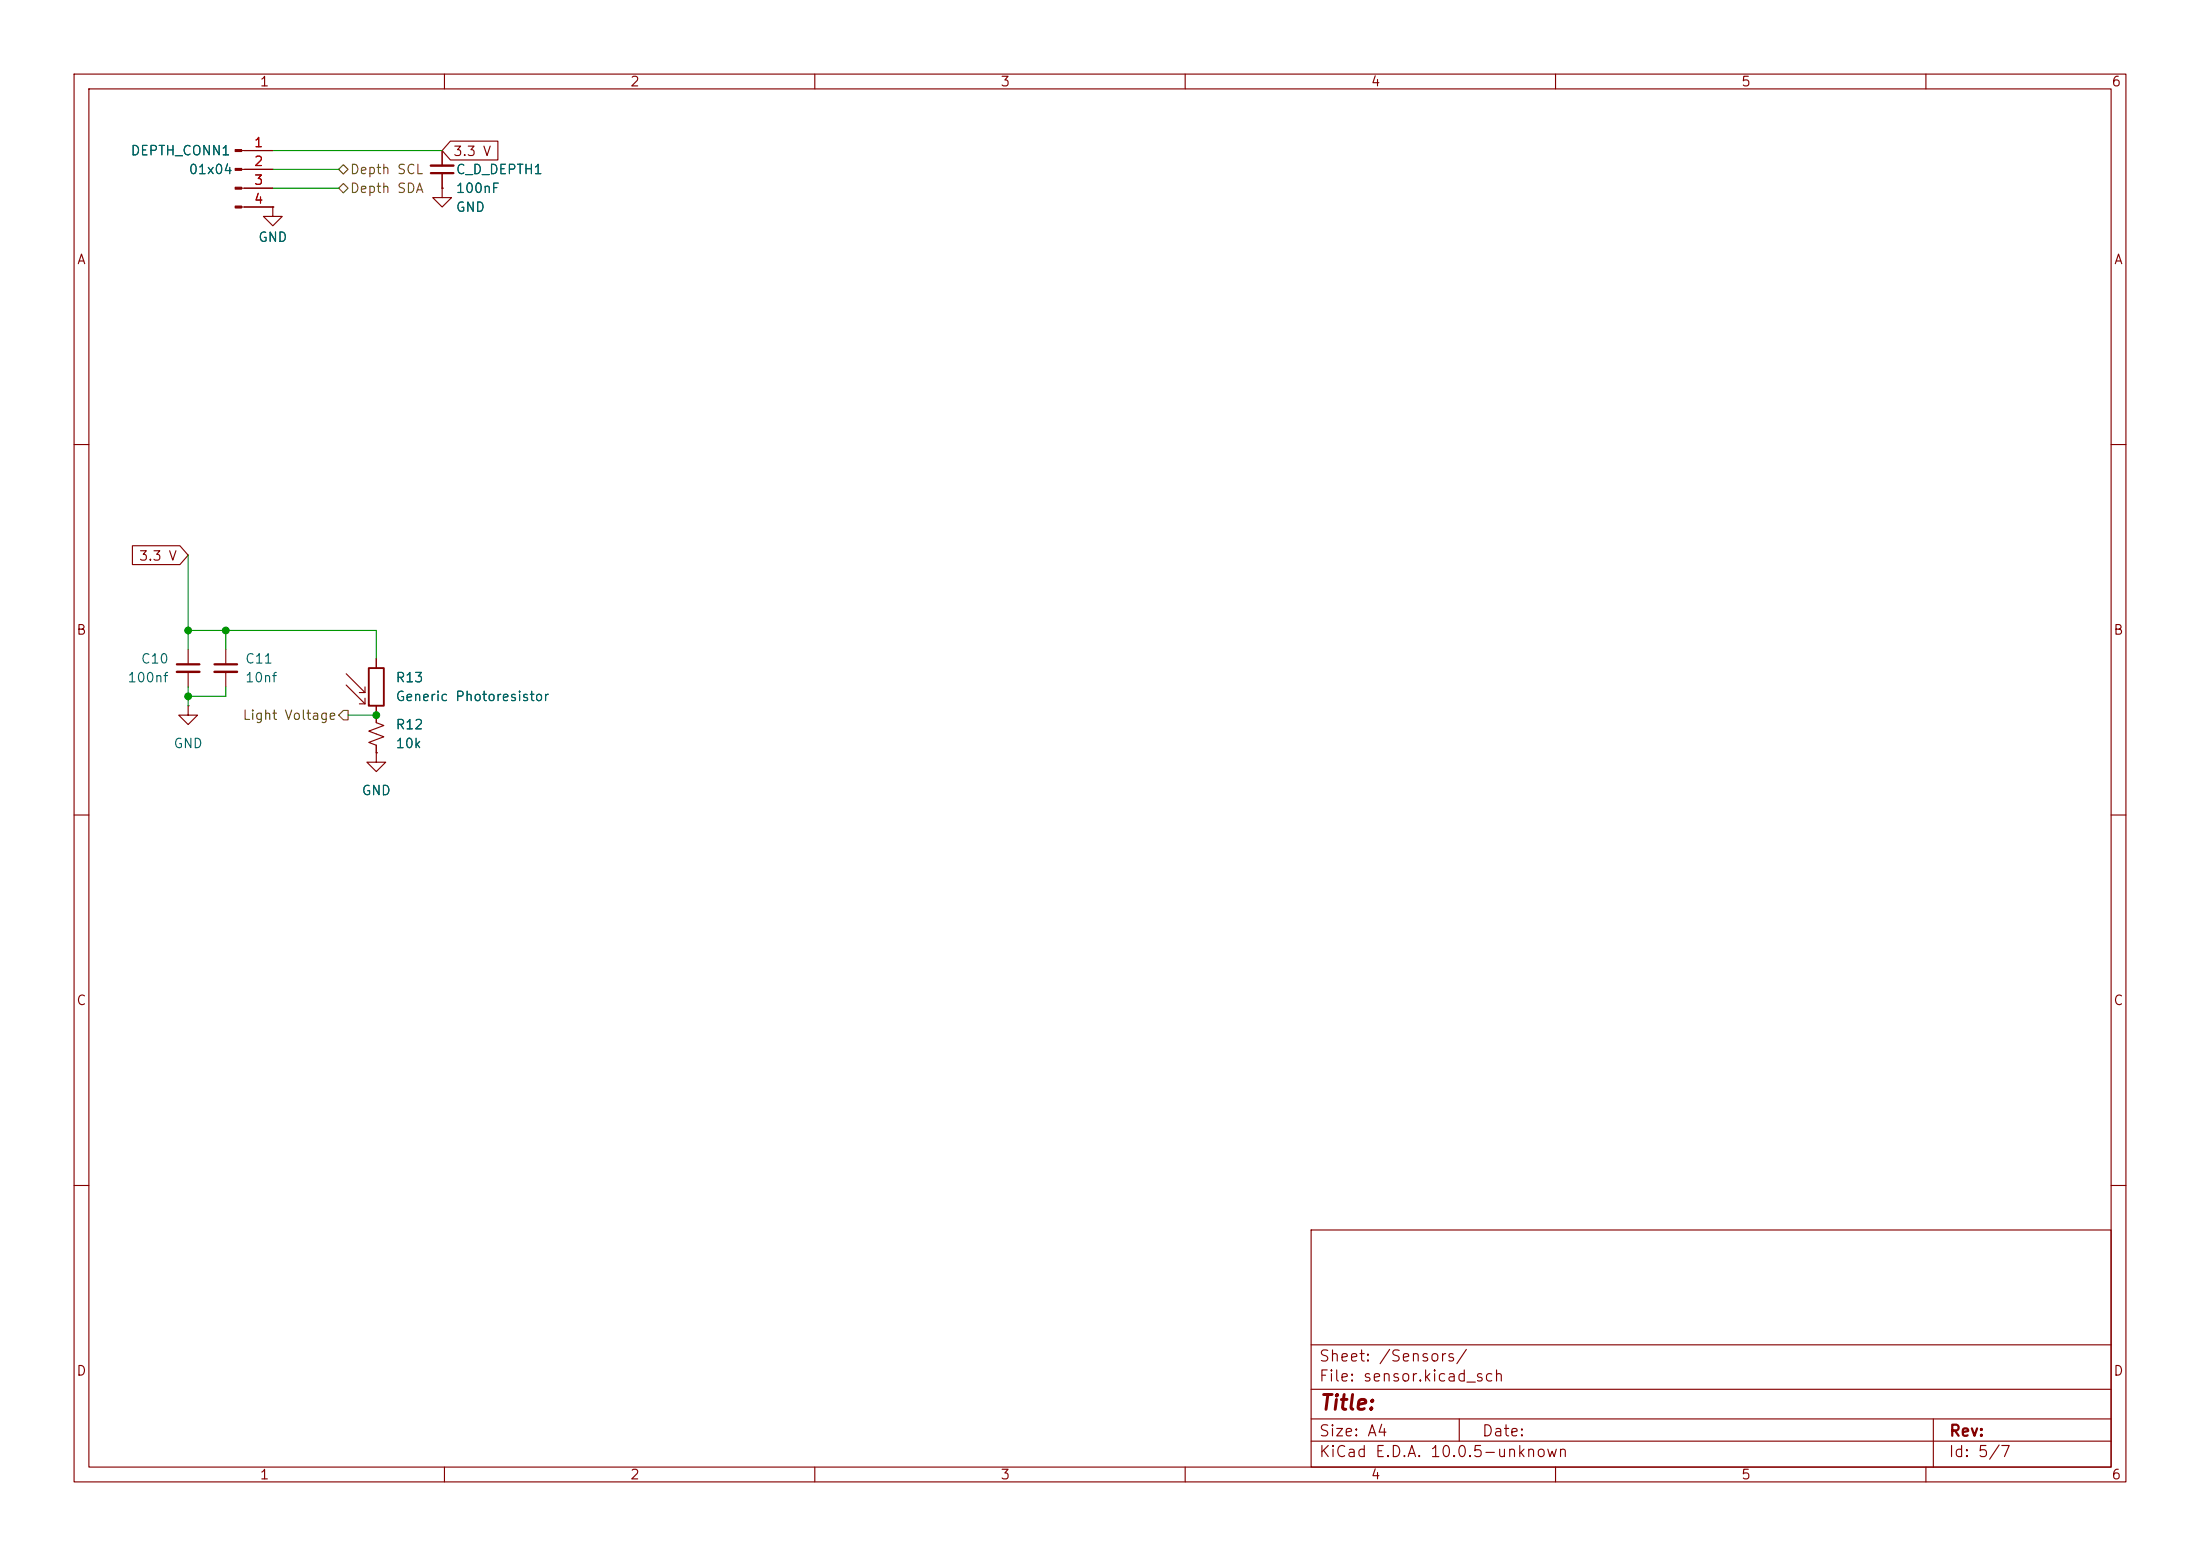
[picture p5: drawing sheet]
(kicad_sch
 (version 20260306)
 (generator "eeschema")
 (generator_version "10.0")
 (paper "A4")
 (lib_symbols
  (symbol "Connector:Conn_01x04_Pin"
   (pin_names
    (offset 1.016) (hide yes)) (exclude_from_sim no) (in_bom yes) (on_board yes)
   (in_pos_files yes)
   (duplicate_pin_numbers_are_jumpers no)
   (property "Reference" "J" (at 0 5.08 0) (show_name no) (do_not_autoplace no) (effects (font (size 1.27 1.27))))
   (property "Value" "Conn_01x04_Pin" (at 0 -7.62 0) (show_name no) (do_not_autoplace no) (effects (font (size 1.27 1.27))))
   (property "Footprint" "" (at 0 0 0) (show_name no) (do_not_autoplace no) (hide yes) (effects (font (size 1.27 1.27))))
   (property "Datasheet" "" (at 0 0 0) (show_name no) (do_not_autoplace no) (hide yes) (effects (font (size 1.27 1.27))))
   (property "Description" "Generic connector, single row, 01x04, script generated" (at 0 0 0) (show_name no) (do_not_autoplace no) (hide yes) (effects (font (size 1.27 1.27))))
   (property "ki_locked" "" (at 0 0 0) (show_name no) (do_not_autoplace no) (effects (font (size 1.27 1.27))))
   (symbol "Conn_01x04_Pin_1_1"
    (rectangle (start 0.8636 2.667) (end 0 2.413) (stroke (width 0.1524) (type default)) (fill (type outline)))
    (rectangle (start 0.8636 0.127) (end 0 -0.127) (stroke (width 0.1524) (type default)) (fill (type outline)))
    (rectangle (start 0.8636 -2.413) (end 0 -2.667) (stroke (width 0.1524) (type default)) (fill (type outline)))
    (rectangle (start 0.8636 -4.953) (end 0 -5.207) (stroke (width 0.1524) (type default)) (fill (type outline)))
    (polyline (pts (xy 1.27 2.54) (xy 0.8636 2.54)) (stroke (width 0.1524) (type default)) (fill (type none)))
    (polyline (pts (xy 1.27 0) (xy 0.8636 0)) (stroke (width 0.1524) (type default)) (fill (type none)))
    (polyline (pts (xy 1.27 -2.54) (xy 0.8636 -2.54)) (stroke (width 0.1524) (type default)) (fill (type none)))
    (polyline (pts (xy 1.27 -5.08) (xy 0.8636 -5.08)) (stroke (width 0.1524) (type default)) (fill (type none)))
    (pin passive line (at 5.08 2.54 180) (length 3.81) (name "Pin_1" (effects (font (size 1.27 1.27)))) (number "1" (effects (font (size 1.27 1.27)))))
    (pin passive line (at 5.08 0 180) (length 3.81) (name "Pin_2" (effects (font (size 1.27 1.27)))) (number "2" (effects (font (size 1.27 1.27)))))
    (pin passive line (at 5.08 -2.54 180) (length 3.81) (name "Pin_3" (effects (font (size 1.27 1.27)))) (number "3" (effects (font (size 1.27 1.27)))))
    (pin passive line (at 5.08 -5.08 180) (length 3.81) (name "Pin_4" (effects (font (size 1.27 1.27)))) (number "4" (effects (font (size 1.27 1.27))))))
   (embedded_fonts no))
  (symbol "Device:C_Small"
   (pin_numbers (hide yes))
   (pin_names
    (offset 0.254) (hide yes)) (exclude_from_sim no) (in_bom yes) (on_board yes)
   (in_pos_files yes)
   (duplicate_pin_numbers_are_jumpers no)
   (property "Reference" "C" (at 0.254 1.778 0) (show_name no) (do_not_autoplace no) (effects (font (size 1.27 1.27)) (justify left)))
   (property "Value" "C_Small" (at 0.254 -2.032 0) (show_name no) (do_not_autoplace no) (effects (font (size 1.27 1.27)) (justify left)))
   (property "Footprint" "" (at 0 0 0) (show_name no) (do_not_autoplace no) (hide yes) (effects (font (size 1.27 1.27))))
   (property "Datasheet" "" (at 0 0 0) (show_name no) (do_not_autoplace no) (hide yes) (effects (font (size 1.27 1.27))))
   (property "Description" "Unpolarized capacitor, small symbol" (at 0 0 0) (show_name no) (do_not_autoplace no) (hide yes) (effects (font (size 1.27 1.27))))
   (symbol "C_Small_0_1"
    (polyline (pts (xy -1.524 0.508) (xy 1.524 0.508)) (stroke (width 0.3048) (type default)) (fill (type none)))
    (polyline (pts (xy -1.524 -0.508) (xy 1.524 -0.508)) (stroke (width 0.3302) (type default)) (fill (type none))))
   (symbol "C_Small_1_1"
    (pin passive line (at 0 2.54 270) (length 2.032) (name "" (effects (font (size 1.27 1.27)))) (number "1" (effects (font (size 1.27 1.27)))))
    (pin passive line (at 0 -2.54 90) (length 2.032) (name "" (effects (font (size 1.27 1.27)))) (number "2" (effects (font (size 1.27 1.27))))))
   (embedded_fonts no))
  (symbol "Device:R_Photo"
   (pin_numbers (hide yes))
   (pin_names
    (offset 0)) (exclude_from_sim no) (in_bom yes) (on_board yes)
   (in_pos_files yes)
   (duplicate_pin_numbers_are_jumpers no)
   (property "Reference" "R" (at 1.27 1.27 0) (show_name no) (do_not_autoplace no) (effects (font (size 1.27 1.27)) (justify left)))
   (property "Value" "R_Photo" (at 1.27 0 0) (show_name no) (do_not_autoplace no) (effects (font (size 1.27 1.27)) (justify left top)))
   (property "Footprint" "" (at 1.27 -6.35 90) (show_name no) (do_not_autoplace no) (hide yes) (effects (font (size 1.27 1.27)) (justify left)))
   (property "Datasheet" "" (at 0 -1.27 0) (show_name no) (do_not_autoplace no) (hide yes) (effects (font (size 1.27 1.27))))
   (property "Description" "Photoresistor" (at 0 0 0) (show_name no) (do_not_autoplace no) (hide yes) (effects (font (size 1.27 1.27))))
   (symbol "R_Photo_0_1"
    (polyline (pts (xy -1.524 -0.762) (xy -4.064 1.778)) (stroke (width 0) (type default)) (fill (type none)))
    (polyline (pts (xy -1.524 -0.762) (xy -2.286 -0.762)) (stroke (width 0) (type default)) (fill (type none)))
    (polyline (pts (xy -1.524 -0.762) (xy -1.524 0)) (stroke (width 0) (type default)) (fill (type none)))
    (polyline (pts (xy -1.524 -2.286) (xy -4.064 0.254)) (stroke (width 0) (type default)) (fill (type none)))
    (polyline (pts (xy -1.524 -2.286) (xy -2.286 -2.286)) (stroke (width 0) (type default)) (fill (type none)))
    (polyline (pts (xy -1.524 -2.286) (xy -1.524 -1.524)) (stroke (width 0) (type default)) (fill (type none)))
    (rectangle (start -1.016 2.54) (end 1.016 -2.54) (stroke (width 0.254) (type default)) (fill (type none))))
   (symbol "R_Photo_1_1"
    (pin passive line (at 0 3.81 270) (length 1.27) (name "" (effects (font (size 1.27 1.27)))) (number "1" (effects (font (size 1.27 1.27)))))
    (pin passive line (at 0 -3.81 90) (length 1.27) (name "" (effects (font (size 1.27 1.27)))) (number "2" (effects (font (size 1.27 1.27))))))
   (embedded_fonts no))
  (symbol "Device:R_Small_US"
   (pin_numbers (hide yes))
   (pin_names
    (offset 0.254) (hide yes)) (exclude_from_sim no) (in_bom yes) (on_board yes)
   (in_pos_files yes)
   (duplicate_pin_numbers_are_jumpers no)
   (property "Reference" "R" (at 0.762 0.508 0) (show_name no) (do_not_autoplace no) (effects (font (size 1.27 1.27)) (justify left)))
   (property "Value" "R_Small_US" (at 0.762 -1.016 0) (show_name no) (do_not_autoplace no) (effects (font (size 1.27 1.27)) (justify left)))
   (property "Footprint" "" (at 0 0 0) (show_name no) (do_not_autoplace no) (hide yes) (effects (font (size 1.27 1.27))))
   (property "Datasheet" "" (at 0 0 0) (show_name no) (do_not_autoplace no) (hide yes) (effects (font (size 1.27 1.27))))
   (property "Description" "Resistor, small US symbol" (at 0 0 0) (show_name no) (do_not_autoplace no) (hide yes) (effects (font (size 1.27 1.27))))
   (symbol "R_Small_US_1_1"
    (polyline (pts (xy 0 1.524) (xy 1.016 1.143) (xy 0 0.762) (xy -1.016 0.381) (xy 0 0)) (stroke (width 0) (type default)) (fill (type none)))
    (polyline (pts (xy 0 0) (xy 1.016 -0.381) (xy 0 -0.762) (xy -1.016 -1.143) (xy 0 -1.524)) (stroke (width 0) (type default)) (fill (type none)))
    (pin passive line (at 0 2.54 270) (length 1.016) (name "" (effects (font (size 1.27 1.27)))) (number "1" (effects (font (size 1.27 1.27)))))
    (pin passive line (at 0 -2.54 90) (length 1.016) (name "" (effects (font (size 1.27 1.27)))) (number "2" (effects (font (size 1.27 1.27))))))
   (embedded_fonts no))
  (symbol "power:GND"
   (power global)
   (pin_numbers (hide yes))
   (pin_names
    (offset 0) (hide yes)) (exclude_from_sim no) (in_bom yes) (on_board yes)
   (in_pos_files yes)
   (duplicate_pin_numbers_are_jumpers no)
   (property "Reference" "#PWR" (at 0 -6.35 0) (show_name no) (do_not_autoplace no) (hide yes) (effects (font (size 1.27 1.27))))
   (property "Value" "GND" (at 0 -3.81 0) (show_name no) (do_not_autoplace no) (effects (font (size 1.27 1.27))))
   (property "Footprint" "" (at 0 0 0) (show_name no) (do_not_autoplace no) (hide yes) (effects (font (size 1.27 1.27))))
   (property "Datasheet" "" (at 0 0 0) (show_name no) (do_not_autoplace no) (hide yes) (effects (font (size 1.27 1.27))))
   (property "Description" "Power symbol creates a global label with name \"GND\" , ground" (at 0 0 0) (show_name no) (do_not_autoplace no) (hide yes) (effects (font (size 1.27 1.27))))
   (symbol "GND_0_1"
    (polyline (pts (xy 0 0) (xy 0 -1.27) (xy 1.27 -1.27) (xy 0 -2.54) (xy -1.27 -1.27) (xy 0 -1.27)) (stroke (width 0) (type default)) (fill (type none))))
   (symbol "GND_1_1"
    (pin power_in line (at 0 0 270) (length 0) (name "" (effects (font (size 1.27 1.27)))) (number "1" (effects (font (size 1.27 1.27))))))
   (embedded_fonts no)))
 (junction
  (at 30.48 85.09)
  (diameter 0)
  (color 0 0 0 0))
 (junction
  (at 25.4 85.09)
  (diameter 0)
  (color 0 0 0 0))
 (junction
  (at 50.8 96.52)
  (diameter 0)
  (color 0 0 0 0))
 (junction
  (at 25.4 93.98)
  (diameter 0)
  (color 0 0 0 0))
 (wire
  (pts (xy 59.69 20.32) (xy 36.83 20.32))
  (stroke (width 0) (type default)))
 (wire
  (pts (xy 25.4 85.09) (xy 30.48 85.09))
  (stroke (width 0) (type default)))
 (wire
  (pts (xy 36.83 22.86) (xy 45.72 22.86))
  (stroke (width 0) (type default)))
 (wire
  (pts (xy 25.4 93.98) (xy 25.4 95.25))
  (stroke (width 0) (type default)))
 (wire
  (pts (xy 50.8 85.09) (xy 30.48 85.09))
  (stroke (width 0) (type default)))
 (wire
  (pts (xy 30.48 85.09) (xy 30.48 87.63))
  (stroke (width 0) (type default)))
 (wire
  (pts (xy 36.83 25.4) (xy 45.72 25.4))
  (stroke (width 0) (type default)))
 (wire
  (pts (xy 50.8 85.09) (xy 50.8 88.9))
  (stroke (width 0) (type default)))
 (wire
  (pts (xy 30.48 93.98) (xy 30.48 92.71))
  (stroke (width 0) (type default)))
 (wire
  (pts (xy 25.4 93.98) (xy 30.48 93.98))
  (stroke (width 0) (type default)))
 (wire
  (pts (xy 25.4 74.93) (xy 25.4 85.09))
  (stroke (width 0) (type default)))
 (wire
  (pts (xy 25.4 85.09) (xy 25.4 87.63))
  (stroke (width 0) (type default)))
 (wire
  (pts (xy 25.4 93.98) (xy 25.4 92.71))
  (stroke (width 0) (type default)))
 (wire
  (pts (xy 46.99 96.52) (xy 50.8 96.52))
  (stroke (width 0) (type default)))
 (global_label "3.3 V"
  (shape input)
  (at 59.69 20.32 0)
  (fields_autoplaced yes)
  (effects (font (size 1.27 1.27)) (justify left))
  (property "Intersheetrefs" "${INTERSHEET_REFS}" (at 67.7552 20.32 0) (hide yes) (show_name no) (do_not_autoplace no) (effects (font (size 1.27 1.27)) (justify left))))
 (global_label "3.3 V"
  (shape input)
  (at 25.4 74.93 180)
  (fields_autoplaced yes)
  (effects (font (size 1.27 1.27)) (justify right))
  (property "Intersheetrefs" "${INTERSHEET_REFS}" (at 17.3348 74.93 0) (hide yes) (show_name no) (do_not_autoplace no) (effects (font (size 1.27 1.27)) (justify right))))
 (hierarchical_label "Depth SCL"
  (shape bidirectional)
  (at 45.72 22.86 0)
  (effects (font (size 1.27 1.27)) (justify left)))
 (hierarchical_label "Depth SDA"
  (shape bidirectional)
  (at 45.72 25.4 0)
  (effects (font (size 1.27 1.27)) (justify left)))
 (hierarchical_label "Light Voltage"
  (shape output)
  (at 46.99 96.52 180)
  (effects (font (size 1.27 1.27)) (justify right)))
 (symbol
  (lib_id "Device:R_Photo")
  (at 50.8 92.71 0)
  (unit 1)
  (body_style 1)
  (exclude_from_sim no)
  (in_bom yes)
  (on_board yes)
  (in_pos_files yes)
  (dnp no)
  (fields_autoplaced yes)
  (property "Reference" "R13" (at 53.34 91.4399 0) (show_name no) (do_not_autoplace no) (effects (font (size 1.27 1.27)) (justify left)))
  (property "Value" "Generic Photoresistor" (at 53.34 93.9799 0) (show_name no) (do_not_autoplace no) (effects (font (size 1.27 1.27)) (justify left)))
  (property "Footprint" "Resistor_SMD:R_1206_3216Metric_Pad1.30x1.75mm_HandSolder" (at 52.07 99.06 90) (hide yes) (show_name no) (do_not_autoplace no) (effects (font (size 1.27 1.27)) (justify left)))
  (property "Datasheet" "" (at 50.8 93.98 0) (hide yes) (show_name no) (do_not_autoplace no) (effects (font (size 1.27 1.27))))
  (property "Description" "Photoresistor" (at 50.8 92.71 0) (hide yes) (show_name no) (do_not_autoplace no) (effects (font (size 1.27 1.27))))
  (pin "1")
  (pin "2"))
 (symbol
  (lib_id "power:GND")
  (at 50.8 101.6 0)
  (unit 1)
  (body_style 1)
  (exclude_from_sim no)
  (in_bom yes)
  (on_board yes)
  (in_pos_files yes)
  (dnp no)
  (fields_autoplaced yes)
  (property "Reference" "#PWR028" (at 50.8 107.95 0) (hide yes) (show_name no) (do_not_autoplace no) (effects (font (size 1.27 1.27))))
  (property "Value" "GND" (at 50.8 106.68 0) (show_name no) (do_not_autoplace no) (effects (font (size 1.27 1.27))))
  (property "Footprint" "" (at 50.8 101.6 0) (hide yes) (show_name no) (do_not_autoplace no) (effects (font (size 1.27 1.27))))
  (property "Datasheet" "" (at 50.8 101.6 0) (hide yes) (show_name no) (do_not_autoplace no) (effects (font (size 1.27 1.27))))
  (property "Description" "Power symbol creates a global label with name \"GND\" , ground" (at 50.8 101.6 0) (hide yes) (show_name no) (do_not_autoplace no) (effects (font (size 1.27 1.27))))
  (pin "1"))
 (symbol
  (lib_id "power:GND")
  (at 36.83 27.94 0)
  (unit 1)
  (body_style 1)
  (exclude_from_sim no)
  (in_bom yes)
  (on_board yes)
  (in_pos_files yes)
  (dnp no)
  (property "Reference" "#PWR016" (at 36.83 34.29 0) (hide yes) (show_name no) (do_not_autoplace no) (effects (font (size 1.27 1.27))))
  (property "Value" "GND" (at 36.83 32.004 0) (show_name no) (do_not_autoplace no) (effects (font (size 1.27 1.27))))
  (property "Footprint" "" (at 36.83 27.94 0) (hide yes) (show_name no) (do_not_autoplace no) (effects (font (size 1.27 1.27))))
  (property "Datasheet" "" (at 36.83 27.94 0) (hide yes) (show_name no) (do_not_autoplace no) (effects (font (size 1.27 1.27))))
  (property "Description" "Power symbol creates a global label with name \"GND\" , ground" (at 36.83 27.94 0) (hide yes) (show_name no) (do_not_autoplace no) (effects (font (size 1.27 1.27))))
  (pin "1"))
 (symbol
  (lib_id "Device:C_Small")
  (at 25.4 90.17 0)
  (mirror y)
  (unit 1)
  (body_style 1)
  (exclude_from_sim no)
  (in_bom yes)
  (on_board yes)
  (in_pos_files yes)
  (dnp no)
  (property "Reference" "C10" (at 22.86 88.9062 0) (show_name no) (do_not_autoplace no) (effects (font (size 1.27 1.27)) (justify left)))
  (property "Value" "100nf" (at 22.86 91.4462 0) (show_name no) (do_not_autoplace no) (effects (font (size 1.27 1.27)) (justify left)))
  (property "Footprint" "Capacitor_SMD:C_0603_1608Metric_Pad1.08x0.95mm_HandSolder" (at 25.4 90.17 0) (hide yes) (show_name no) (do_not_autoplace no) (effects (font (size 1.27 1.27))))
  (property "Datasheet" "" (at 25.4 90.17 0) (hide yes) (show_name no) (do_not_autoplace no) (effects (font (size 1.27 1.27))))
  (property "Description" "Unpolarized capacitor, small symbol" (at 25.4 90.17 0) (hide yes) (show_name no) (do_not_autoplace no) (effects (font (size 1.27 1.27))))
  (pin "1")
  (pin "2"))
 (symbol
  (lib_id "power:GND")
  (at 25.4 95.25 0)
  (unit 1)
  (body_style 1)
  (exclude_from_sim no)
  (in_bom yes)
  (on_board yes)
  (in_pos_files yes)
  (dnp no)
  (fields_autoplaced yes)
  (property "Reference" "#PWR035" (at 25.4 101.6 0) (hide yes) (show_name no) (do_not_autoplace no) (effects (font (size 1.27 1.27))))
  (property "Value" "GND" (at 25.4 100.33 0) (show_name no) (do_not_autoplace no) (effects (font (size 1.27 1.27))))
  (property "Footprint" "" (at 25.4 95.25 0) (hide yes) (show_name no) (do_not_autoplace no) (effects (font (size 1.27 1.27))))
  (property "Datasheet" "" (at 25.4 95.25 0) (hide yes) (show_name no) (do_not_autoplace no) (effects (font (size 1.27 1.27))))
  (property "Description" "Power symbol creates a global label with name \"GND\" , ground" (at 25.4 95.25 0) (hide yes) (show_name no) (do_not_autoplace no) (effects (font (size 1.27 1.27))))
  (pin "1"))
 (symbol
  (lib_id "Connector:Conn_01x04_Pin")
  (at 31.75 22.86 0)
  (unit 1)
  (body_style 1)
  (exclude_from_sim no)
  (in_bom yes)
  (on_board yes)
  (in_pos_files yes)
  (dnp no)
  (property "Reference" "DEPTH_CONN1" (at 24.384 20.32 0) (show_name no) (do_not_autoplace no) (effects (font (size 1.27 1.27))))
  (property "Value" "01x04" (at 28.448 22.86 0) (show_name no) (do_not_autoplace no) (effects (font (size 1.27 1.27))))
  (property "Footprint" "Connector_Hirose:Hirose_DF13-04P-1.25DS_1x04_P1.25mm_Horizontal" (at 32.385 17.78 0) (hide yes) (show_name no) (do_not_autoplace no) (effects (font (size 1.27 1.27))))
  (property "Datasheet" "" (at 31.75 22.86 0) (hide yes) (show_name no) (do_not_autoplace no) (effects (font (size 1.27 1.27))))
  (property "Description" "Generic connector, single row, 01x04, script generated" (at 31.75 22.86 0) (hide yes) (show_name no) (do_not_autoplace no) (effects (font (size 1.27 1.27))))
  (pin "4")
  (pin "1")
  (pin "2")
  (pin "3"))
 (symbol
  (lib_id "Device:C_Small")
  (at 59.69 22.86 180)
  (unit 1)
  (body_style 1)
  (exclude_from_sim no)
  (in_bom yes)
  (on_board yes)
  (in_pos_files yes)
  (dnp no)
  (property "Reference" "C_D_DEPTH1" (at 61.468 22.86 0) (show_name no) (do_not_autoplace no) (effects (font (size 1.27 1.27)) (justify right)))
  (property "Value" "100nF" (at 61.468 25.4 0) (show_name no) (do_not_autoplace no) (effects (font (size 1.27 1.27)) (justify right)))
  (property "Footprint" "Capacitor_SMD:C_0603_1608Metric" (at 59.69 22.86 0) (hide yes) (show_name no) (do_not_autoplace no) (effects (font (size 1.27 1.27))))
  (property "Datasheet" "" (at 59.69 22.86 0) (hide yes) (show_name no) (do_not_autoplace no) (effects (font (size 1.27 1.27))))
  (property "Description" "Unpolarized capacitor, small symbol" (at 59.69 22.86 0) (hide yes) (show_name no) (do_not_autoplace no) (effects (font (size 1.27 1.27))))
  (pin "1")
  (pin "2"))
 (symbol
  (lib_id "Device:C_Small")
  (at 30.48 90.17 0)
  (unit 1)
  (body_style 1)
  (exclude_from_sim no)
  (in_bom yes)
  (on_board yes)
  (in_pos_files yes)
  (dnp no)
  (fields_autoplaced yes)
  (property "Reference" "C11" (at 33.02 88.9062 0) (show_name no) (do_not_autoplace no) (effects (font (size 1.27 1.27)) (justify left)))
  (property "Value" "10nf" (at 33.02 91.4462 0) (show_name no) (do_not_autoplace no) (effects (font (size 1.27 1.27)) (justify left)))
  (property "Footprint" "Capacitor_SMD:C_0603_1608Metric_Pad1.08x0.95mm_HandSolder" (at 30.48 90.17 0) (hide yes) (show_name no) (do_not_autoplace no) (effects (font (size 1.27 1.27))))
  (property "Datasheet" "" (at 30.48 90.17 0) (hide yes) (show_name no) (do_not_autoplace no) (effects (font (size 1.27 1.27))))
  (property "Description" "Unpolarized capacitor, small symbol" (at 30.48 90.17 0) (hide yes) (show_name no) (do_not_autoplace no) (effects (font (size 1.27 1.27))))
  (pin "1")
  (pin "2"))
 (symbol
  (lib_id "Device:R_Small_US")
  (at 50.8 99.06 180)
  (unit 1)
  (body_style 1)
  (exclude_from_sim no)
  (in_bom yes)
  (on_board yes)
  (in_pos_files yes)
  (dnp no)
  (fields_autoplaced yes)
  (property "Reference" "R12" (at 53.34 97.7899 0) (show_name no) (do_not_autoplace no) (effects (font (size 1.27 1.27)) (justify right)))
  (property "Value" "10k" (at 53.34 100.3299 0) (show_name no) (do_not_autoplace no) (effects (font (size 1.27 1.27)) (justify right)))
  (property "Footprint" "Capacitor_SMD:C_0603_1608Metric_Pad1.08x0.95mm_HandSolder" (at 50.8 99.06 0) (hide yes) (show_name no) (do_not_autoplace no) (effects (font (size 1.27 1.27))))
  (property "Datasheet" "" (at 50.8 99.06 0) (hide yes) (show_name no) (do_not_autoplace no) (effects (font (size 1.27 1.27))))
  (property "Description" "Resistor, small US symbol" (at 50.8 99.06 0) (hide yes) (show_name no) (do_not_autoplace no) (effects (font (size 1.27 1.27))))
  (pin "2")
  (pin "1"))
 (symbol
  (lib_id "power:GND")
  (at 59.69 25.4 0)
  (unit 1)
  (body_style 1)
  (exclude_from_sim no)
  (in_bom yes)
  (on_board yes)
  (in_pos_files yes)
  (dnp no)
  (property "Reference" "#PWR015" (at 59.69 31.75 0) (hide yes) (show_name no) (do_not_autoplace no) (effects (font (size 1.27 1.27))))
  (property "Value" "GND" (at 61.468 27.9464 0) (show_name no) (do_not_autoplace no) (effects (font (size 1.27 1.27)) (justify left)))
  (property "Footprint" "" (at 59.69 25.4 0) (hide yes) (show_name no) (do_not_autoplace no) (effects (font (size 1.27 1.27))))
  (property "Datasheet" "" (at 59.69 25.4 0) (hide yes) (show_name no) (do_not_autoplace no) (effects (font (size 1.27 1.27))))
  (property "Description" "Power symbol creates a global label with name \"GND\" , ground" (at 59.69 25.4 0) (hide yes) (show_name no) (do_not_autoplace no) (effects (font (size 1.27 1.27))))
  (pin "1")))
